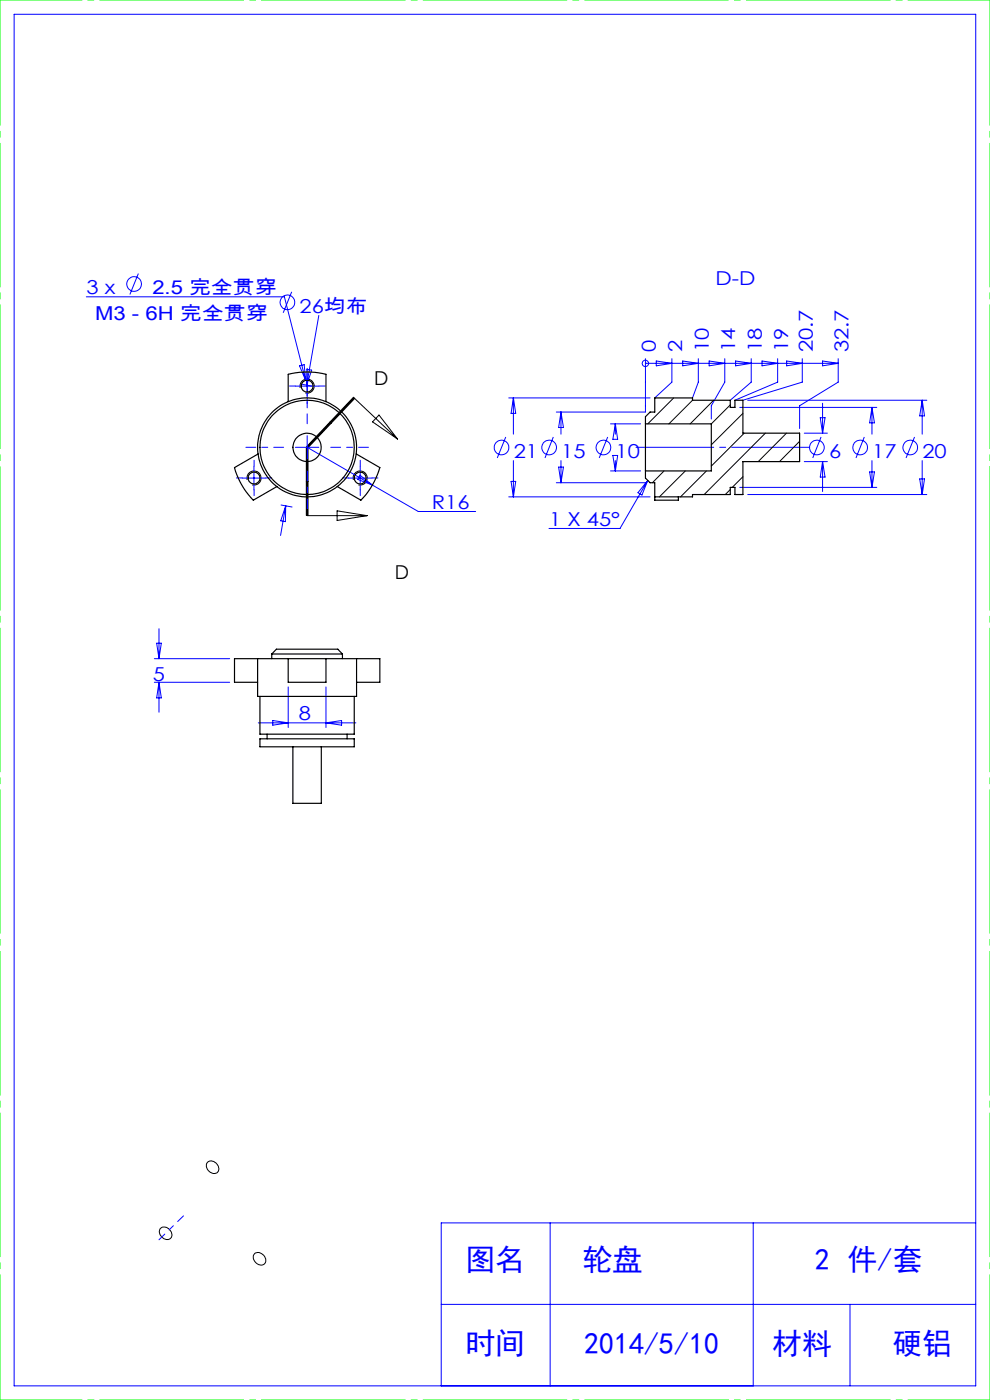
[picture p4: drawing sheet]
<svg xmlns="http://www.w3.org/2000/svg" width="210mm" height="297mm" viewBox="0 0 210 297" stroke-linecap="round" stroke-linejoin="round" font-family="sans-serif">
<g fill="none" stroke="#00f" stroke-width=".21">
<path d="M3 3h204v291h-204zM29.4 58l-1.8 4.5M18.3 63h42l4.5 17.7M61.9 61.9l-1.8 4.5M63.5 77.6l1-.2 .3 3.3zM65.1 78.3l1 .2-1 3.2zM65.2 79.4v5M67.6 66.9l-2.5 14.8M136.9 77.1h.1M136.9 76.1v11.3h-18.9M136.9 77.1h40.9M139.2 76.6l3.3 .5-3.3 .5z"/>
<path d="M142.5 76.1v5l-3.6 3.3M144.8 76.6l3.3 .5-3.3 .5zM148.1 76.1v5l-1.2 3.3M150.4 76.6l3.3 .5-3.3 .5zM153.7 76.1v5l-2.8 5v2.8M156 76.6l3.3 .5-3.3 .5zM159.3 76.1v5l-4.4 3.8M161.6 76.6l3.4 .5-3.4 .5zM165 76.1v5l-9.1 3.8M166.9 76.6l3.3 .5-3.3 .5zM170.2 76.1v5l-12.6 3.8M174.5 76.6l3.3 .5-3.3 .5z"/>
<path d="M177.8 76.1v5l-8.2 5v4.8M53.9 98.9v5M62.7 94.9h4.9M62.7 81.9h4.9M64.1 81.5l2.3 .4M65.2 92.4v5M65.2 94.9l23.5 13.6h12.2M76.4 98.9v5M107.3 92.7l-1.8 4.5M107.9 84.4h30M108.9 84.4v7.7M108.9 97.7v7.7"/>
<path d="M108.9 84.4l.5 3.3h-1zM117.4 92.7l-1.8 4.5M118.5 99.1h1l-.5 3.3zM119 87.4v4.7M119 97.7v4.7M119 87.4l.5 3.3h-1zM128.9 92.7l-1.8 4.5M129.5 99.9h6.4M129.5 89.9h6.4M130 96.6h1l-.5 3.3zM130.5 89.9v2.2M130.5 97.7v2.2"/>
<path d="M130.5 89.9l.5 3.3h-1zM156.9 86.4h29.1M158.6 84.9h38M170.6 97.9h4.9M170.6 91.9h4.9M174 88.6h1l-.5 3.3zM174.2 92.7l-1.8 4.5M174.5 85.5v6.4M174.5 97.9v6.4M174.5 97.9l.5 3.3h-1zM183.3 92.7l-1.7 4.5M185 86.4v5.7"/>
<path d="M185 97.7v5.7M185 86.4l.5 3.3h-1zM194 92.7l-1.8 4.5M195.6 84.9v7.2M195.6 97.7v7.2M195.6 84.9l.5 3.3h-1zM51.4 101.4h5M59.6 107.1l2.3 .5M60.6 107.3l-1.1 6.3M60.6 107.3l-.1 3.4-1-.2zM73.9 101.4h5M76.4 100.8l2.6 2.1-3.1-1.2z"/>
<path d="M107.9 105.4h30M108.4 102.1h1l-.5 3.3zM118 102.4h18.9M137.4 101.9l-1.2 3.1-.9-.5zM137.4 101.9l-5.9 10.2h-15M156.9 103.4h29.1M158.6 104.9h38M184.5 100.1h1l-.5 3.3zM195.1 101.6h1l-.5 3.3zM32.7 139.7h16M33.2 136.5h1l-.5 3.2zM33.7 133.4v6.3"/>
<path d="M32.7 144.7h16M33.7 144.7v6.4M33.7 144.7l.5 3.4h-1zM54.8 153.3h20.7M57.9 152.9l3.2 .4-3.2 .5zM61.1 145.7v8.6M69.1 145.7v8.6M69.1 153.3l3.4-.4v.9zM116.7 259.4v34.6M159.8 259.4v34.6M207 259.4h-113.4v34.6M93.6 276.7h113.4"/>
<path d="M180.3 276.7v17.3"/>
<circle cx="28.5" cy="60.2" r="1.55"/>
<circle cx="61" cy="64.1" r="1.56"/>
<circle cx="136.9" cy="77.1" r=".68"/>
<circle cx="106.4" cy="94.9" r="1.56"/>
<circle cx="116.5" cy="94.9" r="1.56"/>
<circle cx="128" cy="94.9" r="1.56"/>
<circle cx="173.3" cy="94.9" r="1.56"/>
<circle cx="182.4" cy="94.9" r="1.56"/>
<circle cx="193.1" cy="94.9" r="1.56"/>
</g>
<g fill="none" stroke="#000" stroke-width=".21">
<path d="M63.7 82.3a1.51 1.51 0 0 1 1.3-1.9 1.51 1.51 0 0 1 1.6 1.6 1.51 1.51 0 0 1-1.8 1.4M65 94.9v14.5M65.3 94.9v7.2M75 84.3l-10 10.5M75.1 84.4l9.2 8.7M75.1 84.4l-9.9 10.5v14.5M75.2 84.5l-9.9 10.5M80.4 88l3.9 5.1-5.3-3.6zM140.9 99.9l-2.5 2.5M142.9 84.4l-5.5 5.5M145.4 99.9l-5.5 5.5M146.9 84.9l-5 5"/>
<path d="M149.9 99.9l-5.5 5.5M151.4 84.9l-5 5M154.9 85.9l-4 4M157.6 87.7l-6.7 6.7M157.9 91.9l-7 7M162.3 91.9l-12.9 13M166.8 91.9l-6 6M169.6 93.6l-4.3 4.3M52.4 101.8a1.51 1.51 0 0 1 1.3-1.9 1.51 1.51 0 0 1 1.7 1.6 1.51 1.51 0 0 1-1.9 1.4M65.2 109.4h12.7M65.3 102.1v7.3zM71.5 108.4l6.4 1-6.4 1z"/>
<path d="M75 101.8a1.5 1.5 0 0 1 1.3-1.9 1.5 1.5 0 0 1 1.6 1.7 1.5 1.5 0 0 1-1.9 1.3M154.9 103.9l-1.1 1M157.6 101.1l-2.3 2.3M44 246.6a1.55 1.55 0 0 1 1.9 .3 1.55 1.55 0 0 1 .2 1.9 1.59 1.59 0 0 1-1.8-.4 1.59 1.59 0 0 1-.3-1.8zM34 260.7a1.54 1.54 0 0 1 1.9 .1 1.54 1.54 0 0 1 .3 1.9 1.59 1.59 0 0 1-1.7-.1 1.59 1.59 0 0 1-.7-1.5zM54 266a1.53 1.53 0 0 1 1.9 .2 1.53 1.53 0 0 1 .1 2 1.58 1.58 0 0 1-1.8-.4 1.58 1.58 0 0 1-.2-1.8z"/>
</g>
<path d="M65.2 94.9v14.5M65.2 94.9l9.9-10.5" fill="none" stroke="#000" stroke-width=".21" stroke-dasharray="6.3 1.3 1.3 1.3 5.1" stroke-dashoffset="3.6"/>
<path d="M38.9 257.9l-5.2 5.1" fill="none" stroke="#00f" stroke-width=".21" stroke-dasharray="30.5 1.3 1.3 1.3" stroke-dashoffset="28.8"/>
<path d="M171.7 94.9h-36.8" fill="none" stroke="#00f" stroke-width=".21" stroke-dasharray="30.5 1.3 1.3 1.3" stroke-dashoffset="14"/>
<path d="M0 0h210M0 297h210" fill="none" stroke="#0f0" stroke-width=".21" stroke-dasharray="30.5 1.3 1.3 1.3" stroke-dashoffset="13.1"/>
<path d="M210 0v297M0 297v-297" fill="none" stroke="#0f0" stroke-width=".21" stroke-dasharray="30.5 1.3 1.3 1.3" stroke-dashoffset="3.9"/>
<path d="M60.2 94.9h-8M65.2 89.9v-8M65.2 99.9v8M70.2 94.9h8" fill="none" stroke="#00f" stroke-width=".21" stroke-dasharray="30.5 1.3 1.3 1.3" stroke-dashoffset="28.4"/>
<path d="M65.2 79.4v-1.3M53.9 98.9v-1.3M62.7 81.9h-1.3M65.2 84.4v1.2M67.7 81.9h1.2M76.4 98.9v-1.3M51.4 101.4h-1.2M53.9 103.9v1.2M56.4 101.4h1.3M73.9 101.4h-1.2M76.4 103.9v1.2M78.9 101.4h1.3" fill="none" stroke="#00f" stroke-width=".21" stroke-dasharray="30.5 1.3 1.3 1.3"/>
<g fill="none" stroke="#000" stroke-width=".25">
<path d="M54.8 96.3l-5.1 2.9a16 16 0 0 0 4 6.9l5-2.9M61.1 85.2v-5.8a16.5 16.5 0 0 1 8 0v5.8M75.6 96.3l5 2.9a16.6 16.6 0 0 1-4 6.9l-5.1-2.9M136.9 89.9v10M136.9 99.9v1.5l1 1h1v3.7h5v-.7M136.9 89.9v-1.5l1-1h1v-3h8v.5h8v1.5h1v-1.5h1.7v7h12v6h-12v7h-1.7v-1.5h-1v1.5h-8v.5h-8M136.9 89.9h14v10h-14M54.6 139.7v8h21v-8M54.6 139.7h6.5M54.6 139.7h-4.9v5h4.9M57.6 138.7l1-1h13l1 1M57.6 138.7h15"/>
<path d="M57.6 138.7v1M61.1 139.7v5h8v-5M61.1 139.7h8M69.1 139.7h6.5M72.6 138.7v1M75.6 139.7h5v5h-5M55.1 147.7v8h20v-8M55.1 156.7h20v1.7h-20zM56.7 155.7v1M62.1 158.4v12h6.1v-12M73.6 155.7v1"/>
<circle cx="65.1" cy="94.9" r="3"/>
<circle cx="65.1" cy="81.9" r="1.25"/>
<circle cx="65.1" cy="94.9" r="10.5"/>
<circle cx="65.1" cy="94.9" r="10"/>
<circle cx="53.9" cy="101.4" r="1.24"/>
<circle cx="76.4" cy="101.4" r="1.26"/>
</g>
<g font-size="6.3" fill="#00f">
<text x="98.7" y="269.5">图名</text>
<text x="123.6" y="269.5">轮盘</text>
<text x="172.8" y="269.5">2 件/套</text>
<text x="98.7" y="287.3">时间</text>
<text x="123.9" y="287.3">2014/5/10</text>
<text x="163.8" y="287.3">材料</text>
<text x="189.3" y="287.3">硬铝</text>
</g>
<g font-size="4.1" fill="#00f">
<text x="18.3" y="62.4">3 x</text>
<text x="32.3" y="62.4">2.5 完全贯穿</text>
<text x="151.8" y="60.4">D-D</text>
<text x="20.2" y="68">M3 - 6H 完全贯穿</text>
<text x="63.5" y="66.3">26均布</text>
<text x="139.1" y="74.8" transform="rotate(-90 139.1 74.8)">0</text>
<text x="144.7" y="74.8" transform="rotate(-90 144.7 74.8)">2</text>
<text x="150.3" y="74.8" transform="rotate(-90 150.3 74.8)">10</text>
<text x="156" y="74.8" transform="rotate(-90 156 74.8)">14</text>
<text x="161.6" y="74.8" transform="rotate(-90 161.6 74.8)">18</text>
<text x="167.2" y="74.8" transform="rotate(-90 167.2 74.8)">19</text>
<text x="172.4" y="74.8" transform="rotate(-90 172.4 74.8)">20.7</text>
<text x="180" y="74.8" transform="rotate(-90 180 74.8)">32.7</text>
<text x="109" y="97.1">21</text>
<text x="119.1" y="97.1">15</text>
<text x="130.6" y="97.1">10</text>
<text x="175.9" y="97.1">6</text>
<text x="185" y="97.1">17</text>
<text x="195.7" y="97.1">20</text>
<text x="91.6" y="107.9">R16</text>
<text x="116.5" y="111.5">1 X 45°</text>
<text x="32.4" y="144.4">5</text>
<text x="63.4" y="152.8">8</text>
</g>
<g font-size="4.1">
<text x="79.4" y="81.8">D</text>
<text x="83.7" y="122.8">D</text>
</g>
</svg>
